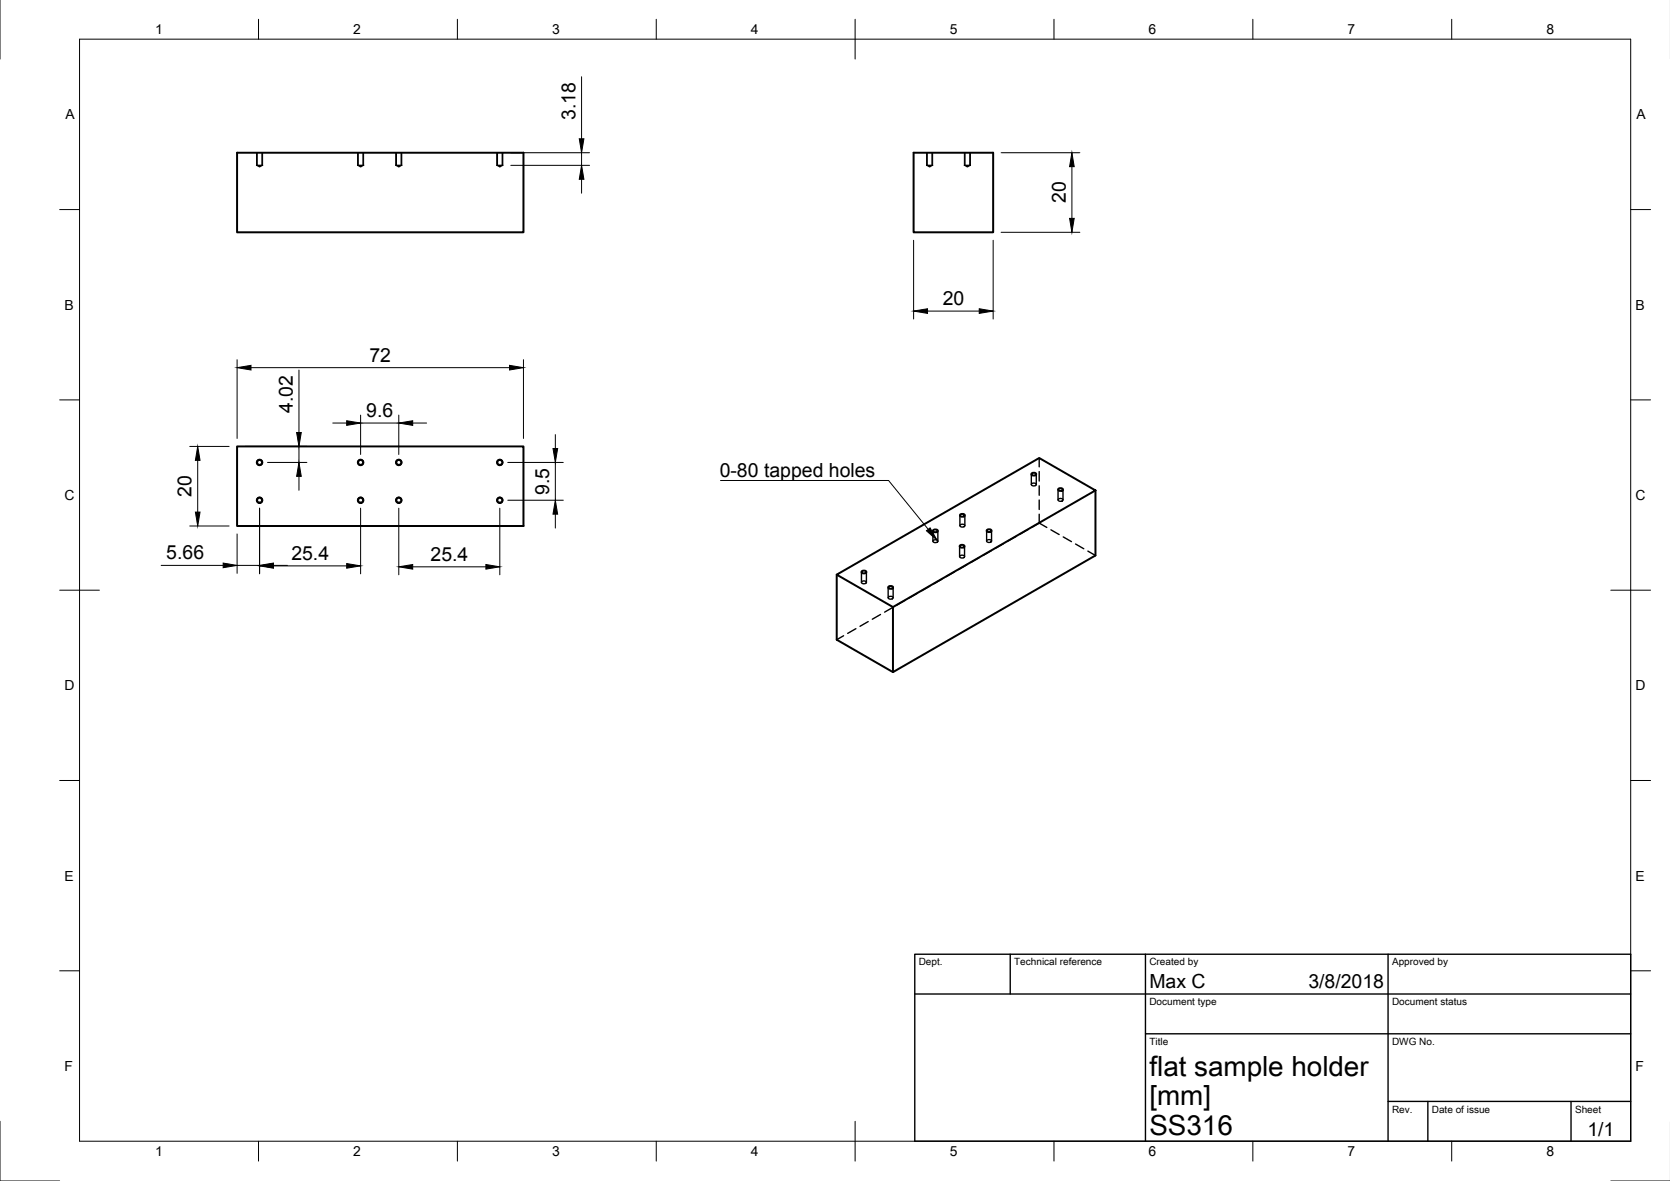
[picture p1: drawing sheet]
<svg xmlns="http://www.w3.org/2000/svg" width="420mm" height="297mm" viewBox="0 0 420 297" stroke-linecap="round" stroke-linejoin="round" font-family="sans-serif">
<!-- layer: Visible -->
<g fill="none" stroke="#000" stroke-width=".5">
<path d="M59.6 38.4h72.1v20h-72.1zM229.9 38.4h20v20h-20zM59.6 112.3h72.1v20h-72.1zM259.7 119l.6-.1 .2 .1 .2 .3-.8 .3-.4-.3zM234.9 133.3l.6-.1 .3 .1 .1 .3-.7 .3-.5-.3zM241.6 137.1l.6-.1 .3 .1 .2 .4-.8 .2-.4-.2zM241.7 129.4l.6-.1 .3 .1 .1 .3-.7 .3-.5-.3zM248.4 133.2l.6-.1 .3 .1 .1 .4-.7 .2-.5-.2zM266.4 122.9l.6-.1 .3 .1 .1 .3-.7 .3-.5-.3zM275.6 123.3v16.4l-50.9 29.3-14.2-8.1v-16.4M210.5 144.5l51-29.3 14.1 8.1-50.9 29.4zM216.9 143.6l.6-.1 .3 .1 .2 .4-.8 .2-.4-.2z"/>
<path d="M223.6 147.5l.6-.1 .3 .1 .2 .3-.8 .3-.4-.3zM224.7 152.7v16.3"/>
<circle cx="65.3" cy="116.3" r=".62"/>
<circle cx="90.7" cy="116.3" r=".62"/>
<circle cx="100.3" cy="116.3" r=".62"/>
<circle cx="125.7" cy="116.3" r=".62"/>
<circle cx="65.3" cy="125.8" r=".62"/>
<circle cx="90.7" cy="125.8" r=".62"/>
<circle cx="100.3" cy="125.8" r=".62"/>
<circle cx="125.7" cy="125.8" r=".62"/>
</g>
<!-- layer: Hidden -->
<g fill="none" stroke="#000" stroke-width=".35">
<path d="M64.7 38.4v3.2l.6 .4 .6-.4v-3.2M90.1 38.4v3.2l.6 .4 .6-.4v-3.2M99.7 38.4v3.2l.6 .4 .7-.4v-3.2M125.1 38.4v3.2l.6 .4 .7-.4v-3.2M233.3 38.4v3.2l.6 .4 .6-.4v-3.2M242.8 38.4v3.2l.6 .4 .6-.4v-3.2M64.5 41.6h1.6M90 41.6h1.5M99.6 41.6h1.5M125 41.6h1.5M233.1 41.6h1.5M242.6 41.6h1.6"/>
<path d="M259.5 119.3v2.6M260.7 119.3v2.6M261.5 115.2v2.2M261.5 118.6v2.4M234.7 133.5v2.6M234.8 135.9l.6-.1a.41 .41 0 0 1 .5 .4 .41 .41 0 0 1-.6 .3 .38 .38 0 0 1-.5-.1 .38 .38 0 0 1 0-.5zM236 133.5v2.6M241.4 137.4v2.6M241.5 129.6v2.6M241.5 139.8l.6-.2a.41 .41 0 0 1 .6 .5 .41 .41 0 0 1-.7 .2h-.1a.36 .36 0 0 1-.4-.1 .36 .36 0 0 1 0-.4zM241.6 132l.6-.1a.41 .41 0 0 1 .5 .4 .41 .41 0 0 1-.6 .3 .38 .38 0 0 1-.5-.1 .38 .38 0 0 1 0-.5zM242.7 137.4v2.6"/>
<path d="M242.7 129.6v2.6M248.2 133.5v2.6M248.3 135.9l.6-.2a.41 .41 0 0 1 .6 .5 .41 .41 0 0 1-.7 .2 .38 .38 0 0 1-.4-.1 .38 .38 0 0 1-.1-.4zM249.4 138.5l-2.1 1.2M249.5 133.5v2.6M252.5 136.7l-2.1 1.2M255.6 134.9l-2.1 1.2M258.7 133.1l-2.1 1.2M259.6 121.7l.6-.2a.41 .41 0 0 1 .5 .5 .41 .41 0 0 1-.7 .2 .36 .36 0 0 1-.4-.1 .36 .36 0 0 1 0-.4zM261.5 131.6l1.9 1.1M261.5 131.6l-1.8 1M261.5 122.2v2.4"/>
<path d="M261.5 125.8v2.3M261.5 129.3v2.3M264.4 133.3l2.1 1.1M266.2 123.1v2.6M266.3 125.6l.6-.2a.41 .41 0 0 1 .5 .5 .41 .41 0 0 1-.6 .2h-.1a.36 .36 0 0 1-.4-.1 .36 .36 0 0 1 0-.4zM267.4 123.1v2.6M267.5 135l2.1 1.2M270.6 136.8l2.1 1.2M273.7 138.6l1.9 1.1M212.2 159.9l-1.7 1M215.3 158.1l-2 1.2M216.7 143.9v2.6"/>
<path d="M216.8 146.3l.7-.2a.41 .41 0 0 1 .5 .5 .41 .41 0 0 1-.7 .2 .38 .38 0 0 1-.4-.1 .38 .38 0 0 1-.1-.4zM218 143.9v2.6M218.4 156.3l-2 1.2M221.5 154.6l-2 1.1M223.5 147.7v2.6M223.5 150.2l.7-.2a.41 .41 0 0 1 .5 .5 .41 .41 0 0 1-.7 .2 .36 .36 0 0 1-.4-.1 .36 .36 0 0 1-.1-.4zM224.6 152.8l-2 1.2M224.7 147.7v2.6M227.7 151l-2 1.2M230.8 149.2l-2 1.2M233.9 147.4l-2 1.2M237 145.6l-2 1.2"/>
<path d="M240.1 143.9l-2.1 1.1M243.2 142.1l-2.1 1.2M246.3 140.3l-2.1 1.2"/>
</g>
<!-- layer: Hidden Narrow -->
<path d="M64.5 38.4v3.2M66.1 38.4v3.2M90 38.4v3.2M91.5 38.4v3.2M99.6 38.4v3.2M101.1 38.4v3.2M125 38.4v3.2M126.5 38.4v3.2M233.1 38.4v3.2M234.6 38.4v3.2M242.6 38.4v3.2M244.2 38.4v3.2" fill="none" stroke="#000" stroke-width=".25"/>
<!-- layer: Visible Narrow -->
<g fill="none" stroke="#000" stroke-width=".35">
<circle cx="65.3" cy="116.3" r=".76"/>
<circle cx="90.7" cy="116.3" r=".76"/>
<circle cx="100.3" cy="116.3" r=".76"/>
<circle cx="125.7" cy="116.3" r=".76"/>
<circle cx="65.3" cy="125.8" r=".76"/>
<circle cx="90.7" cy="125.8" r=".76"/>
<circle cx="100.3" cy="125.8" r=".76"/>
<circle cx="125.7" cy="125.8" r=".76"/>
</g>
<!-- layer: Border -->
<g fill="none" stroke="#000" stroke-width=".25">
<path d="M0 -.1v15M20 9.9h390.3v277.1h-390.3zM65 4.8v5.1M115.1 4.8v5.1M165.1 4.8v5.1M215.1 4.8v10.1M265.2 4.8v5.1M315.2 4.8v5.1M365.2 4.8v5.1M15 52.7h5M410.3 52.7h5M15 100.6h5"/>
<path d="M410.3 100.6h5M15 148.4h10M405.3 148.4h10M15 196.3h5M410.3 196.3h5M15 244.2h5M410.3 244.2h5M0 282v15h15M65 287v5M115.1 287v5M165.1 287v5M215.1 282v10"/>
<path d="M265.2 287v5M315.2 287v5M365.2 287v5M405.3 297h14.9"/>
</g>
<!-- layer: TitleBlock -->
<path d="M230.2 240h180.1v47h-180.1zM230.2 250h180.1M254.2 240v10M288.2 240v47M349.2 240v47M288.2 260h122.1M349.2 277h61.1M359.2 277v10M395.3 277v10" fill="none" stroke="#000" stroke-width=".35"/>
<!-- layer: Dimensions -->
<g fill="none" stroke="#000" stroke-width=".25">
<path d="M146.3 19.3v15.6M128.5 38.4h19.8M146.3 38.4v3.2M251.9 38.4h19.8M128.5 41.6h19.8M146.3 45.1v3.5M251.9 58.4h19.8M269.7 41.9v13M229.9 60.4v19.8M233.4 78.2h13M249.9 60.4v19.8M59.6 90.5v19.8"/>
<path d="M63.2 92.5h65M75.2 93.1v15.7M131.7 90.5v19.8M47.7 112.3h9.9M49.7 115.8v13M61.6 112.3h15.6M67.3 116.3h9.9M75.2 112.3v4M75.2 119.8v3.5M83.7 106.4h3.5M90.7 104.4v9.9M90.7 106.4h9.6"/>
<path d="M100.3 104.4v9.9M103.8 106.4h3.5M127.7 116.3h14M139.7 109.3v3.5M139.7 116.3v9.5M47.7 132.3h9.9M59.6 134.3v9.9M65.3 127.8v16.5M90.7 127.8v16.5M100.3 127.8v16.8M125.7 127.8v16.8M127.7 125.8h14"/>
<path d="M139.7 129.3v3.5M40.5 142.2h15.6M59.6 142.2h5.7M68.8 142.3h18.4M68.8 142.2h3.5M103.8 142.6h18.4"/>
</g>
<g fill="#000" stroke="#000" stroke-width=".25">
<path d="M145.7 34.9h1.2l-.6 3.5zM146.3 41.6l.6 3.5h-1.2zM269.7 38.4l.6 3.5h-1.2zM269.1 54.9h1.2l-.6 3.5zM229.9 78.2l3.5-.5v1.1zM246.4 77.7l3.5 .5-3.5 .6zM59.6 92.5l3.6-.6v1.2zM128.2 91.9l3.5 .6-3.5 .6zM49.7 112.3l.6 3.5h-1.1zM75.2 116.3l.6 3.5h-1.2zM74.6 108.8h1.2l-.6 3.5zM87.2 105.8l3.5 .6-3.5 .6z"/>
<path d="M100.3 106.4l3.5-.6v1.2zM139.1 112.8h1.2l-.6 3.5zM49.2 128.8h1.1l-.6 3.5zM139.7 125.8l.6 3.5h-1.2zM56.1 141.6l3.5 .6-3.5 .6zM65.3 142.3l3.5-.6v1.2zM65.3 142.2l3.5-.6v1.2zM87.2 141.7l3.5 .6-3.5 .6zM100.3 142.6l3.5-.6v1.1zM122.2 142l3.5 .6-3.5 .5z"/>
</g>
<!-- layer: Annotations -->
<path d="M233.1 133.5l.9-.7 1.7 3.1z" fill="#000" stroke="#000" stroke-width=".25"/>
<path d="M181.3 120.9h42.3l9.9 12.2" fill="none" stroke="#000" stroke-width=".25"/>
<g font-size="7">
<text x="289.2" y="270.5">flat sample holder</text>
<text x="289.2" y="278">[mm]</text>
<text x="289.2" y="285.5">SS316</text>
</g>
<g font-size="4.9">
<text x="144.8" y="30.1" transform="rotate(-90 144.8 30.1)">3.18</text>
<text x="268.1" y="51.1" transform="rotate(-90 268.1 51.1)">20</text>
<text x="237.2" y="76.7">20</text>
<text x="93" y="91">72</text>
<text x="73.7" y="103.8" transform="rotate(-90 73.7 103.8)">4.02</text>
<text x="92.1" y="104.8">9.6</text>
<text x="181.1" y="119.9">0-80 tapped holes</text>
<text x="48.2" y="125" transform="rotate(-90 48.2 125)">20</text>
<text x="138.2" y="124.5" transform="rotate(-90 138.2 124.5)">9.5</text>
<text x="41.8" y="140.6">5.66</text>
<text x="73.3" y="140.8">25.4</text>
<text x="108.3" y="141">25.4</text>
<text x="289.2" y="248.5">Max C</text>
<text x="329.2" y="248.5">3/8/2018</text>
<text x="399.4" y="285.6">1/1</text>
</g>
<g font-size="3.5">
<text x="39" y="8.6">1</text>
<text x="88.9" y="8.6">2</text>
<text x="138.9" y="8.6">3</text>
<text x="188.9" y="8.6">4</text>
<text x="239" y="8.6">5</text>
<text x="288.9" y="8.6">6</text>
<text x="339" y="8.6">7</text>
<text x="389.1" y="8.6">8</text>
<text x="16.4" y="30">A</text>
<text x="411.7" y="30">A</text>
<text x="16.2" y="77.9">B</text>
<text x="411.5" y="77.9">B</text>
<text x="16.3" y="125.8">C</text>
<text x="411.5" y="125.8">C</text>
<text x="16.2" y="173.6">D</text>
<text x="411.5" y="173.6">D</text>
<text x="16.3" y="221.5">E</text>
<text x="411.5" y="221.5">E</text>
<text x="16.3" y="269.4">F</text>
<text x="411.5" y="269.4">F</text>
<text x="39" y="290.8">1</text>
<text x="88.9" y="290.8">2</text>
<text x="138.9" y="290.8">3</text>
<text x="188.9" y="290.8">4</text>
<text x="239" y="290.8">5</text>
<text x="288.9" y="290.8">6</text>
<text x="339" y="290.8">7</text>
<text x="389.1" y="290.8">8</text>
</g>
<g font-size="2.5">
<text x="231.2" y="242.8">Dept.</text>
<text x="255.2" y="242.8">Technical reference</text>
<text x="289.2" y="242.8">Created by</text>
<text x="350.2" y="242.8">Approved by</text>
<text x="289.2" y="252.8">Document type</text>
<text x="350.2" y="252.8">Document status</text>
<text x="289.2" y="262.8">Title</text>
<text x="350.2" y="262.8">DWG No.</text>
<text x="350.2" y="279.8">Rev.</text>
<text x="360.2" y="279.8">Date of issue</text>
<text x="396.3" y="279.8">Sheet</text>
</g>
</svg>
